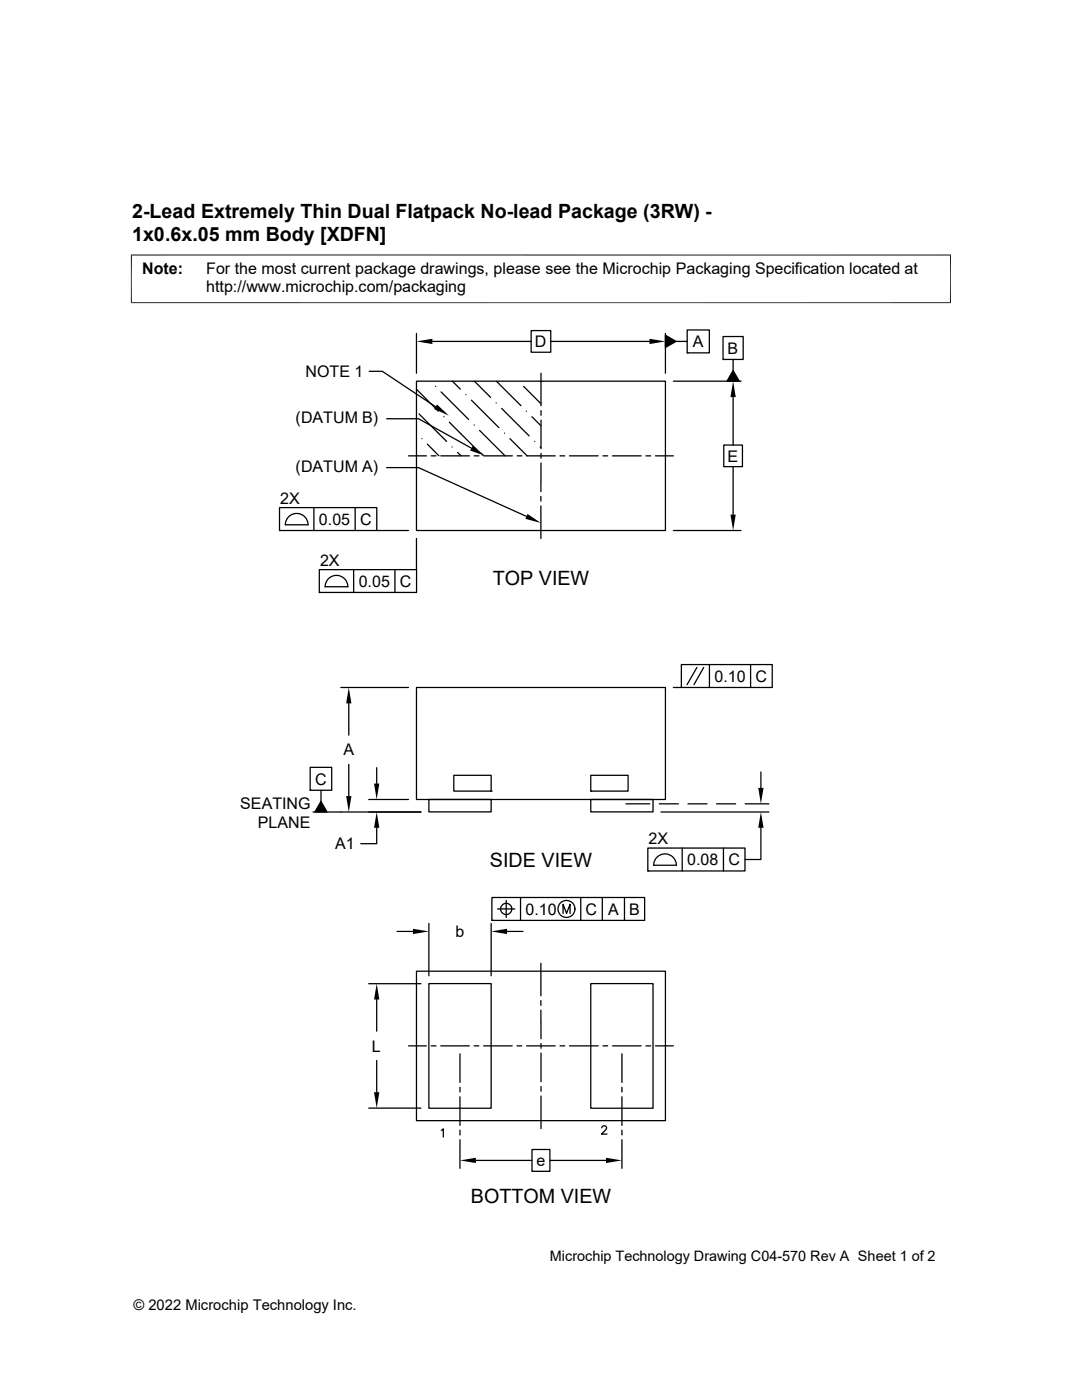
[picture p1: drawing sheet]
<svg xmlns="http://www.w3.org/2000/svg" width="216mm" height="279mm" viewBox="0 0 216 279" stroke-linecap="round" stroke-linejoin="round" font-family="sans-serif">
<g fill="none" stroke="#000" stroke-width=".25">
<path d="M73.7 74.1h2.6l10.6 7.1M83.1 76.1h49.7v29.8h-49.7zM83.1 66.5v8M83.1 77.7l4.4 4.4M86.3 68.1h19.7M86.9 77.1h.1M88 78.2l5.5 5.5M90.3 76.1l1.6 1.6M93 78.8h.1M94.1 79.9l5.4 5.4M94.7 76.1l3.2 3.2M99 76.1l4.9 4.9"/>
<path d="M104.5 77.1l3.4 3.5M106 66h3.9v4.3h-3.9zM107.8 76.1l.1 .1M107.9 74.5v6.5M109.9 68.1h19.7M132.8 66.9l2.1 1.2-2.1 1.2zM132.8 66.5v8M134.4 76.1h13.5M134.9 68.1h2.2M137.1 65.8h4.4v4.6h-4.4zM137.1 70.4h.1M144.3 67.2h4v4.5h-4z"/>
<path d="M144.3 71.7h.1M146.3 79.2v9.6M146.3 74l1.2 2.1h-2.4zM146.3 71.7v2.3M77.2 93.3h6.3l21.6 9.8M77.2 83.6h6.3l10.6 5.9M81.5 91h3.6M83.1 90.9l.1 .1M83.6 82.6l5.5 5.5M84.2 87.5h.1M85.3 88.6l2.3 2.4M86 91h1"/>
<path d="M87.9 91h5.8M88.6 83.2h.1M89.7 84.3l5.4 5.4M90.2 89.2h.1M91.3 90.3l.7 .7M94.6 91h1M94.6 84.8h.1M95.7 85.9l5.1 5.1M96.2 90.8h.1M96.5 91h5.7M99 80.4h.1M100.1 81.5l5.5 5.5"/>
<path d="M100.6 86.4h.1M101.7 87.5l3.5 3.5M103.2 91h.9M105 82.1h.1M105.1 91h5.7M106.1 83.2l1.8 1.8M106.7 88.1h.1M107.8 89.2l.1 .1M107.9 99.1v.9M107.9 81.9v1M107.9 83.8v5.7M107.9 90.5v.9"/>
<path d="M107.9 92.4v5.7M111.7 91h1M113.6 91h5.8M120.3 91h1M122.2 91h5.7M128.9 91h.9M130.8 91h3.6M144.4 88.8h3.7v4.3h-3.7zM146.3 93.1v9.6M55.8 101.3h19.4v4.6h-19.4zM55.8 105.9h.1M61.5 104.7a2.26 2.26 0 0 0-2.3-2.2 2.26 2.26 0 0 0-2.3 2.2h4.6"/>
<path d="M62.6 101.3v4.6M63.7 113.7h19.4v4.5h-19.4zM63.7 118.2h.1M64.9 117.1h4.5M64.9 117.1a2.26 2.26 0 0 1 2.2-2.3 2.26 2.26 0 0 1 2.3 2.3M70.6 113.7v4.5M70.9 101.3v4.6M75.2 105.9h6.3M78.8 113.7v4.5M83.1 107.5v6.2M107.9 101v6.5M134.4 105.9h13.5"/>
<path d="M68 137.2h13.5M83.1 137.2h49.7v22.4h-49.7zM134.4 137.2h1.6M136 132.6h18.1v4.6h-18.1zM139.1 133.2l-2 3.4M140.4 133.2l-1.9 3.4M141.6 132.6v4.6M149.8 132.6v4.6M61.9 153.1h4.3v4.6h-4.3zM61.9 157.7h.1M64.1 157.7v2.2M64.1 159.9l1.2 2.2h-2.5z"/>
<path d="M69.6 140.4v6.3M69.6 152.5v6.4M73.6 159.6h7.9M75.2 153.2v3.2M85.6 159.6h12.4v2.4h-12.4zM90.6 154.7h7.4v3.2h-7.4zM98 157.9h.1M117.9 159.6h12.4v2.4h-12.4zM117.9 154.7h7.4v3.2h-7.4zM117.9 157.9h.1M151.8 154.1v3.1M75.2 165.2v3.2h-3.2"/>
<path d="M84 162.1h-21.5M98.1 179.1h30.5v4.6h-30.5zM101 179.7v3.4M103.9 179.1v4.6M115.9 179.1v4.6M120.2 179.1v4.6M124.6 179.1v4.6M124.9 160.4h4.7M129.3 169.2h19.4v4.6h-19.4zM129.3 173.8h.1M130.4 172.7h4.6M130.4 172.7a2.26 2.26 0 0 1 2.3-2.3 2.26 2.26 0 0 1 2.3 2.3"/>
<path d="M131.6 160.4h3.8M131.9 162.1h21.5M136.1 169.2v4.6M137.3 160.4h3.8M143 160.4h3.8M144.4 169.2v4.6M148.7 160.4h4.7M151.8 165.2v6.3h-3.1M73.6 196.3h10.4M75.2 199.5v6.3M79.2 185.9h3.2M83.1 193.8h49.7v29.8h-49.7z"/>
<path d="M85.6 184.3v10.4M85.6 196.3h12.4v24.9h-12.4zM98 184.3v10.4M98.1 183.7h.1M99.3 181.4h3.4M101.2 185.9h3.2M107.9 192.2v6.5M107.9 199.7v.9M112.4 182.3v-1.8l.7 1.8 .6-1.8v1.8M117.9 196.3h12.4v24.9h-12.4zM75.2 211.6v6.4M81.5 208.7h3.6"/>
<path d="M86 208.7h1M87.9 208.7h5.7M91.8 210.3v5.7M91.8 217v.9M91.8 218.9v5.7M94.6 208.7h.9M96.5 208.7h5.7M103.2 208.7h.9M105.1 208.7h5.7M107.9 201.6v5.7M107.9 208.3v.9M107.9 210.2v5.7"/>
<path d="M107.9 216.8v1M107.9 218.7v6.5M111.7 208.7h1M113.6 208.7h5.8M120.3 208.7h1M122.2 208.7h5.7M124.1 210.3v5.7M124.1 217v.9M124.1 218.9v5.7M128.9 208.7h.9M130.8 208.7h3.6M73.6 221.1h10.4"/>
<path d="M88.1 225.6l.4-.3v1.6M91.8 225.6v.9M91.8 227.5v5.7M95 231.6h11.2M106.2 229.4h3.5v4.4h-3.5zM109.7 231.6h11.2M120.1 225.1l.3-.4 .5 .2a.5 .5 0 0 1-.1 .7l-.8 .7h1.1M124.1 225.6v.9M124.1 227.5v5.7"/>
<circle cx="101" cy="181.4" r="1.12"/>
<circle cx="113" cy="181.4" r="1.69"/>
</g>
<g fill="#000">
<path d="M83.1 68.1l3.2-.5v1.1zM129.6 67.6l3.2 .5-3.2 .6zM132.8 66.9l2.1 1.2-2.1 1.2zM146.3 76.1l.5 3.1h-1zM146.3 74l1.2 2.1h-2.4zM87.2 80.7l2.4 2.2-3-1.3zM94.3 89l2.6 2-3.1-1.1zM105.3 102.6l2.6 1.8-3.1-.9zM145.8 102.7h1l-.5 3.2zM69.6 137.2l.5 3.2h-1zM69.1 158.9h1l-.5 3.2zM74.6 156.4h1.1l-.5 3.2z"/>
<path d="M151.3 157.2h1.1l-.6 3.2zM64.1 159.9l1.2 2.2h-2.5zM75.2 162.1l.5 3.1h-1.1zM151.8 162.1l.6 3.1h-1.1zM75.2 196.3l.5 3.2h-1.1zM82.4 185.4l3.2 .5-3.2 .5zM98 185.9l3.2-.5v1zM74.6 218h1.1l-.5 3.1zM91.8 231.6l3.2-.5v1zM120.9 231.1l3.2 .5-3.2 .5z"/>
</g>
<path d="M26.1 50.9h163.7M26.2 50.8v9.7M189.7 50.8v9.7M26.1 60.4h163.7" fill="none" stroke="#000" stroke-width=".2"/>
<g font-size="3.9">
<text x="26.4" y="43.5">2-Lead Extremely Thin Dual Flatpack No-lead Package (3RW) -</text>
<text x="26.4" y="48.1">1x0.6x.05 mm Body [XDFN]</text>
<text x="98.3" y="116.8">TOP VIEW</text>
<text x="97.8" y="173">SIDE VIEW</text>
<text x="93.9" y="240.1">BOTTOM VIEW</text>
</g>
<g font-size="3.2">
<text x="28.4" y="54.7">Note:</text>
<text x="41.1" y="58.3">http://www.microchip.com/packaging</text>
<text x="41.1" y="54.7">For the most current package drawings, please see the Microchip Packaging Specification located at</text>
<text x="106.7" y="69.3">D</text>
<text x="138.3" y="69.3">A</text>
<text x="145.2" y="70.6">B</text>
<text x="61" y="75.2">NOTE 1</text>
<text x="59" y="84.4">(DATUM B)</text>
<text x="59" y="94.1">(DATUM A)</text>
<text x="145.2" y="92.1">E</text>
<text x="55.9" y="100.5">2X</text>
<text x="63.6" y="104.7">0.05</text>
<text x="71.9" y="104.7">C</text>
<text x="63.9" y="112.9">2X</text>
<text x="71.6" y="117.1">0.05</text>
<text x="79.8" y="117.1">C</text>
<text x="142.6" y="136">0.10</text>
<text x="150.8" y="136.1">C</text>
<text x="68.5" y="150.8">A</text>
<text x="47.9" y="161.4">SEATING</text>
<text x="62.9" y="156.6">C</text>
<text x="51.5" y="165.2">PLANE</text>
<text x="66.9" y="169.5">A1</text>
<text x="129.4" y="168.5">2X</text>
<text x="137.1" y="172.7">0.08</text>
<text x="145.3" y="172.7">C</text>
<text x="104.9" y="182.5">0.10</text>
<text x="116.9" y="182.5">C</text>
<text x="121.3" y="182.5">A</text>
<text x="125.5" y="182.5">B</text>
<text x="90.9" y="187">b</text>
<text x="74.2" y="209.9">L</text>
<text x="107.1" y="232.7">e</text>
</g>
<g font-size="2.9">
<text x="109.7" y="251.7">Microchip Technology Drawing C04-570 Rev A Sheet 1 of 2</text>
<text x="26.6" y="261.3">© 2022 Microchip Technology Inc.</text>
</g>
</svg>
